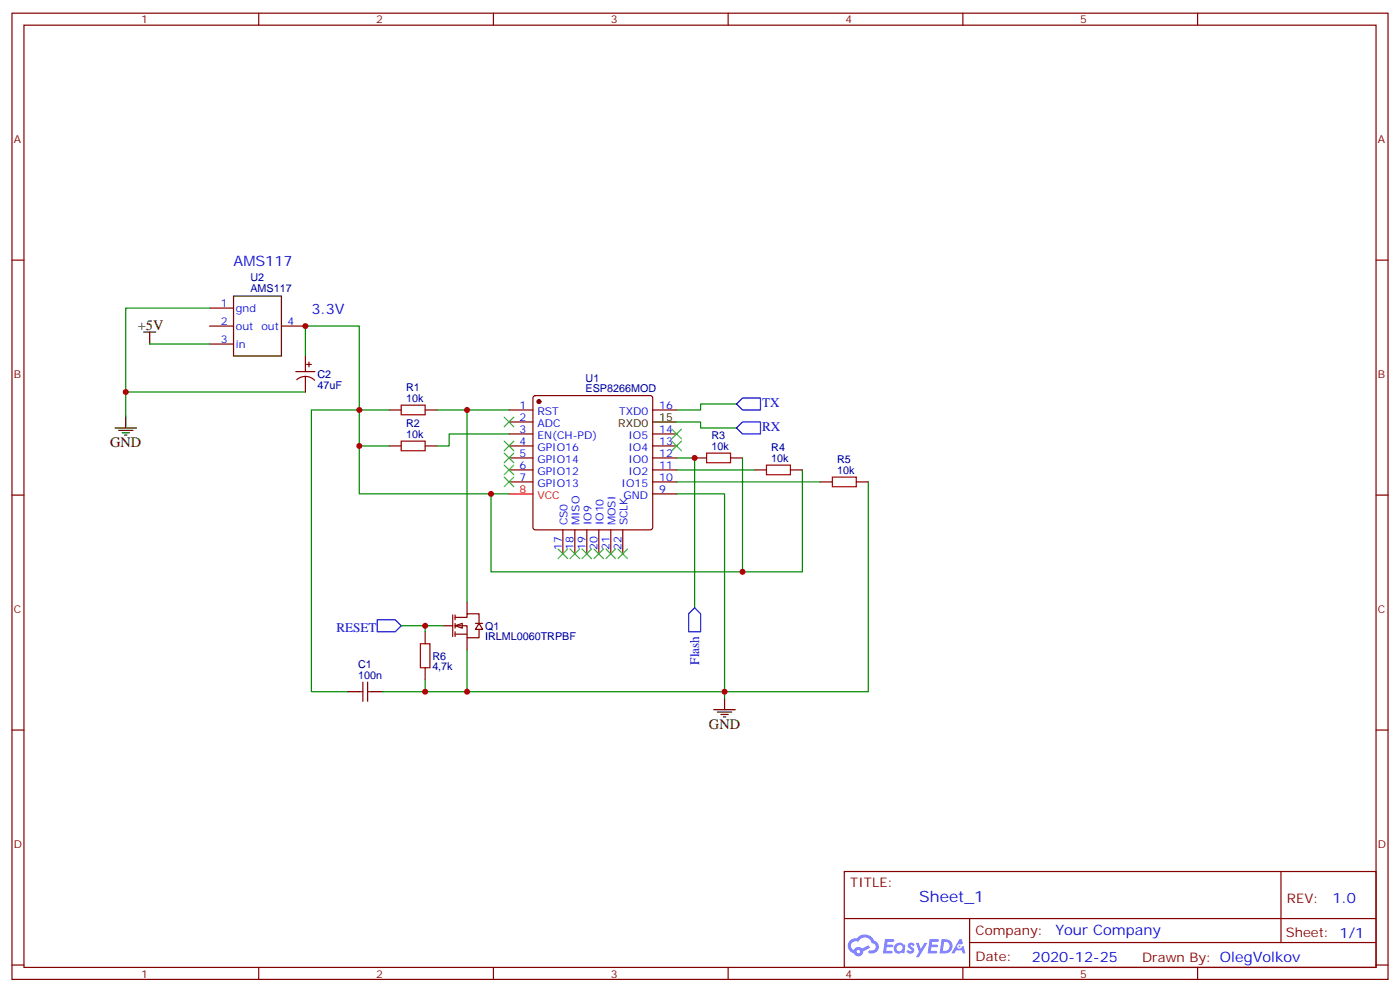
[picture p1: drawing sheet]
<svg xmlns="http://www.w3.org/2000/svg" width="412mm" height="292mm" viewBox="0 0 412 292" stroke-linecap="round" stroke-linejoin="round" font-family="sans-serif">
<g fill="none" stroke="#870000" stroke-width=".35">
<path d="M3.5 3.9h405.4v284.3h-405.4zM7.1 7.4h398.2v277.3h-398.2zM76.2 3.9v3.5M145.3 3.9v3.5M214.5 3.9v3.5M283.6 3.9v3.5M352.8 3.9v3.5M3.5 76.6h3.6M405.3 76.6h3.6M3.5 145.7h3.6M405.3 145.7h3.6M3.5 214.8h3.6"/>
<path d="M405.3 214.8h3.6M248.7 256.5h156.6v28.2h-156.6zM377.3 256.5v20.9M248.7 270.3h156.5M285.6 277.4h119.6M285.6 270.3v14.1M3.5 284h3.6M76.2 284.7v3.5M145.3 284.7v3.5M214.5 284.7v3.5M283.6 284.7v3.5M352.8 284.7v3.5"/>
<path d="M405.3 284h3.6"/>
</g>
<g fill="#5487ff">
<path d="M267.7 277.6a1.22 1.22 0 0 1 1.7 .3l-.4 .6a.47 .47 0 0 0-.3-.4 .47 .47 0 0 0-.5 .2l.1 .2a1.14 1.14 0 0 1 .8 1.8 1.14 1.14 0 0 1-1.9-.1l-.2-.1 .5-.6 .7 .4a.29 .29 0 0 0 .3-.2 .29 .29 0 0 0-.2-.3 1.04 1.04 0 0 1-.6-1.8z"/>
<path d="M260.7 276.4h2.4l.3 .2-.2 .5h-1.8l-.1 .9h1.5l.3 .4-.3 .3h-1.6l-.2 1.1 1.7 .1 .2 .3-.2 .3-2.6 .1z"/>
<path d="M273.8 276.4h2.4l.3 .2-.1 .5h-1.8l-.2 .9h1.6l.3 .4-.4 .3h-1.6l-.1 1.1 1.7 .1 .2 .3-.2 .3h-2.6z"/>
<path d="M282.6 276.4h.7l.3 1.3-.6 .3a.69 .69 0 0 0-1 .2 .69 .69 0 0 0 .4 1 .69 .69 0 0 0 .9-.6l.5-.3 .6 2.2h-.8l-.2-.8h-1.8l-.5 .8h-.8z"/>
<path d="M269.8 277.5h.8l.6 1.8 1.1-1.8h.9l-2.6 4.2h-.8l.9-1.6z"/>
<path d="M277.4 276.4l-.6 4.2h1.3a2.11 2.11 0 0 0 2.5-2.2 2.11 2.11 0 0 0-2.5-2zM278.1 277.1a1.39 1.39 0 0 1 1.7 1.5 1.39 1.39 0 0 1-1.8 1.2h-.3z"/>
<path d="M263.7 278a1.54 1.54 0 0 0-.1 2.2 1.54 1.54 0 0 0 2.2 .1l.6 .3 .3-2.3-.2-.3h-.4a1.49 1.49 0 0 0-2.4 0zM264 279a.94 .94 0 0 1 1.8 0 .94 .94 0 0 1-1.8 0z"/>
<path d="M250.4 276.8a2.18 2.18 0 0 0 1.1 3.7 1.44 1.44 0 0 0 1.6 .9 1.44 1.44 0 0 0 1.2-1.5l2-1-.5-.7-1.9 1a1.47 1.47 0 0 0-2.4 .4 1.39 1.39 0 0 1-.7-1.9 1.39 1.39 0 0 1 2-.5 2.12 2.12 0 0 1 2.2-1.3 2.12 2.12 0 0 1 1.9 1.7 1.14 1.14 0 0 1 1.1 1.4 1.14 1.14 0 0 1-1.7 .7 .43 .43 0 0 0-.5 .4 .43 .43 0 0 0 .4 .5 1.98 1.98 0 0 0 2.5-1.3 1.98 1.98 0 0 0-1.2-2.5 3.1 3.1 0 0 0-5.3-.7l-.9 .1zM252.3 280.1a.55 .55 0 0 1 1.1 0 .55 .55 0 0 1-1.1 0z"/>
<circle cx="282.6" cy="278.5" r=".26"/>
</g>
<circle cx="158.7" cy="118.2" r=".53" fill="#870000" stroke="#870000" stroke-width=".35"/>
<g fill="none" stroke="#870000" stroke-width=".35">
<path d="M157.2 116.6l.5-.2h33.9l.5 .2 .2 .5v38.1l-.3 .5-.4 .2h-33.9l-.5-.2-.2-.5v-38.1zM114.7 120.6h3.5M114.7 131.2h3.5M125.2 120.6h3.6M125.2 131.2h3.6M149.9 120.6h7.1M149.9 124.2h7.1M149.9 127.7h7.1M149.9 131.2h7.1M149.9 134.8h7.1M149.9 138.3h7.1M192.3 120.6h7"/>
<path d="M192.3 127.7h7M192.3 131.2h7M192.3 134.8h7M192.3 138.3h7M204.6 134.8h3.5M215.2 134.8h3.5M149.9 141.8h7.1M165.8 155.9v7.1M169.3 155.9v7.1M172.9 155.9v7.1M176.4 155.9v7.1M179.9 155.9v7.1"/>
<path d="M183.4 155.9v7.1M192.3 141.8h7M192.3 145.3h7"/>
</g>
<path d="M149.9 145.3h7.1" fill="none" stroke="#f00" stroke-width=".35"/>
<path d="M192.3 124.2h7M210.3 208.8h6.3M211.3 209.5h4.2M212.4 210.3h2.1M213.1 211h.7M213.4 205.3v3.5" fill="none" stroke="#000" stroke-width=".35"/>
<path d="M90 104.8v-8.8h15.8v49.3h44.1M217 118.9h-10.6v1.7h-7.1M105.8 120.6h8.9M105.8 131.2h8.9M128.8 120.6h21.1M149.9 127.7h-17.6v3.5h-3.5M199.3 124.2h7.1v1.7h10.6M199.3 134.8h5.3v44.1M218.7 134.8v33.5h-74.1v-23M199.3 145.3h14.1v60" fill="none" stroke="#008700" stroke-width=".35"/>
<path d="M118.2 119.2h7v2.9h-7zM118.2 129.8h7v2.8h-7zM208.1 133.3h7.1v2.9h-7.1z" fill="none" stroke="#a10000" stroke-width=".35"/>
<path d="M217 118.9l1.7-1.8h5.3v3.5h-5.3zM217 125.9l1.7-1.7h5.3v3.5h-5.3zM204.6 178.9l1.8 1.7v5.3h-3.6v-5.3z" fill="none" stroke="#00f" stroke-width=".35"/>
<path d="M134.1 184.1l2.1-.7v1.5z" fill="#fff" stroke="#870000" stroke-width=".35"/>
<g fill="none" stroke="#870000" stroke-width=".35">
<path d="M61.7 90.7h7.1M61.7 96h7.1M82.9 96h7.1M61.7 101.2h7.1M87.1 109.4h5.7M87.4 111.7a3.8 3.8 0 0 1 5.3 .2M90 104.8v4.6M90 110.8v4.6M90.3 107.2h1.4M91 106.5v1.4M222.2 138.3h3.6M232.8 138.3h3.6"/>
<path d="M241.7 141.8h3.5M252.2 141.8h3.6M137.6 177.1v3.5M125.2 185.9v3.5M125.2 196.5v3.5M130.5 184.1h2.8M133.3 181v6.3M134.1 181.7h3.5v-1.1h3.5v2.8M134.1 184.1h3.5v3.6h3.5v-2.5M134.1 186.6h3.5M134.1 181v1.4M134.1 183.4v1.5"/>
<path d="M134.1 185.9v1.4M137.6 187.7v3.5M140.1 183.4h2.1M141.1 183.4l1.1 1.8h-2.1zM105.8 203.6h1.1M106.9 200.7v5.7M108.3 200.7v5.7M108.3 203.6h1.1"/>
</g>
<path d="M111.1 182.4h5.3l1.8 1.7-1.8 1.8h-5.3z" fill="none" stroke="#00f" stroke-width=".35"/>
<g fill="none" stroke="#008700" stroke-width=".35">
<path d="M61.7 90.7h-24.7v31.7M37 115.4h53M44.1 101.2h17.6M105.8 120.6h-14.1v83h10.6M137.6 120.6v56.5M199.3 138.3h22.9M236.4 138.3v30h-17.7M199.3 141.8h42.4M255.8 141.8v61.8h-118.2v-12.4M118.2 184.1h12.3M125.2 184.1v1.8M112.9 203.6h24.7"/>
<path d="M125.2 200v3.6"/>
</g>
<path d="M225.8 136.9h7v2.8h-7zM245.2 140.4h7v2.8h-7zM123.8 189.4h2.8v7.1h-2.8z" fill="none" stroke="#a10000" stroke-width=".35"/>
<g fill="none" stroke="#3c3" stroke-width=".35">
<path d="M148.5 122.8l2.8 2.8M148.5 129.8l2.8 2.8M148.5 133.3l2.8 2.9M148.5 136.9l2.8 2.8M151.3 122.8l-2.8 2.8M151.3 129.8l-2.8 2.8M151.3 133.3l-2.8 2.9M151.3 136.9l-2.8 2.8M197.9 129.8l2.8 2.8M197.9 126.3l2.8 2.8M200.7 129.8l-2.8 2.8M200.7 126.3l-2.8 2.8"/>
<path d="M148.5 140.4l2.8 2.8M151.3 140.4l-2.8 2.8M164.4 161.6l2.8 2.8M167.2 161.6l-2.8 2.8M167.9 161.6l2.8 2.8M170.7 161.6l-2.8 2.8M171.4 161.6l2.9 2.8M174.3 161.6l-2.9 2.8M175 161.6l2.8 2.8M177.8 161.6l-2.8 2.8M178.5 161.6l2.8 2.8M181.3 161.6l-2.8 2.8"/>
<path d="M182 161.6l2.9 2.8M184.9 161.6l-2.9 2.8"/>
</g>
<path d="M42.3 97.7h3.6M44.1 97.7v3.5M68.8 87.1h14.1v17.7h-14.1zM33.9 125.9h6.3M34.9 126.6h4.3M36 127.4h2.1M36.7 128.1h.7M37 122.4v3.5M102.3 203.6h3.5M109.4 203.6h3.5" fill="none" stroke="#000" stroke-width=".35"/>
<g fill="#c00">
<circle cx="105.8" cy="120.6" r=".88"/>
<circle cx="105.8" cy="131.2" r=".88"/>
<circle cx="144.6" cy="145.3" r=".88"/>
<circle cx="204.6" cy="134.8" r=".88"/>
<circle cx="137.6" cy="120.6" r=".88"/>
<circle cx="213.4" cy="203.6" r=".88"/>
<circle cx="218.7" cy="168.3" r=".88"/>
<circle cx="137.6" cy="203.6" r=".88"/>
<circle cx="90" cy="96" r=".88"/>
<circle cx="37" cy="115.4" r=".88"/>
<circle cx="125.2" cy="184.1" r=".88"/>
<circle cx="125.2" cy="203.6" r=".88"/>
</g>
<text font-size="4.6" fill="#00f" x="270.8" y="265.5">Sheet_1</text>
<g font-size="4.2" fill="#00f">
<text x="68.8" y="78.3">AMS117</text>
<text x="91.7" y="92.4">3.3V</text>
<text x="392.5" y="265.7">1.0</text>
<text x="310.9" y="275.3">Your Company</text>
<text x="304" y="283.1">2020-12-25</text>
</g>
<g font-size="4.2">
<text x="40.6" y="97">+5V</text>
<text x="32.5" y="131.6">GND</text>
<text x="208.8" y="214.5">GND</text>
</g>
<g font-size="3.9" fill="#00f">
<text x="224.5" y="119.7">TX</text>
<text x="224.5" y="126.8">RX</text>
<text x="99.1" y="185.9">RESET</text>
<text x="205.9" y="195.6" transform="rotate(-90 205.9 195.6)">Flash</text>
</g>
<g font-size="3.9" fill="#800">
<text x="250.5" y="261.1">TITLE:</text>
<text x="379.1" y="265.7">REV:</text>
<text x="287.4" y="275.3">Company:</text>
<text x="378.7" y="275.9">Sheet: 1/1</text>
<text x="287.4" y="282.9">Date:</text>
<text x="336.4" y="283">Draw</text>
<text x="346.6" y="283">n By: OlegVolkov</text>
</g>
<g font-size="3.2" fill="#800">
<text x="41.6" y="6.9">1</text>
<text x="110.8" y="6.9">2</text>
<text x="179.9" y="6.9">3</text>
<text x="249.1" y="6.9">4</text>
<text x="318.2" y="6.9">5</text>
<text x="4.1" y="42">A</text>
<text x="405.9" y="42">A</text>
<text x="4.1" y="111.1">B</text>
<text x="405.9" y="111.1">B</text>
<text x="4.1" y="180.3">C</text>
<text x="405.9" y="180.3">C</text>
<text x="4.1" y="249.4">D</text>
<text x="405.9" y="249.4">D</text>
<text x="41.6" y="287.7">1</text>
<text x="110.8" y="287.7">2</text>
<text x="179.9" y="287.7">3</text>
<text x="249.1" y="287.7">4</text>
<text x="318.2" y="287.7">5</text>
</g>
<g font-size="3.2" fill="#000080">
<text x="73.7" y="82.7">U2</text>
<text x="73.7" y="85.9">AMS117</text>
<text x="93.5" y="111.2">C2</text>
<text x="172.5" y="112.4">U1</text>
<text x="93.5" y="114.4">47uF</text>
<text x="119.6" y="118.2">10k</text>
<text x="119.6" y="115.1">R1</text>
<text x="172.5" y="115.4">ESP8266MOD</text>
<text x="119.6" y="125.6">R2</text>
<text x="119.6" y="128.8">10k</text>
<text x="209.6" y="129.2">R3</text>
<text x="209.6" y="132.3">10k</text>
<text x="227.2" y="135.8">10k</text>
<text x="227.2" y="132.7">R4</text>
<text x="246.6" y="136.2">R5</text>
<text x="246.6" y="139.3">10k</text>
<text x="142.9" y="185.3">Q1</text>
<text x="142.9" y="188.5">IRLML0060TRPBF</text>
<text x="105.5" y="196.4">C1</text>
<text x="127.4" y="197.3">4,7k</text>
<text x="127.4" y="194.1">R6</text>
<text x="105.5" y="199.7">100n</text>
</g>
<g font-size="3.2" fill="#00f">
<text x="65" y="90.3">1</text>
<text x="65" y="95.6">2</text>
<text x="69.5" y="91.7">gnd</text>
<text x="84.7" y="95.6">4</text>
<text x="65" y="100.9">3</text>
<text x="69.5" y="97">out out</text>
<text x="69.5" y="102.3">in</text>
<text x="153" y="120.3">1</text>
<text x="153" y="123.8">2</text>
<text x="158.3" y="122.1">RST</text>
<text x="158.3" y="125.6">ADC</text>
<text x="182.4" y="122.1">TXD0</text>
<text x="194.2" y="120.3">16</text>
<text x="153" y="127.4">3</text>
<text x="153" y="130.9">4</text>
<text x="158.3" y="129.1">EN(CH-PD)</text>
<text x="185.1" y="129.1">IO5</text>
<text x="194.2" y="130.9">13</text>
<text x="194.2" y="127.4">14</text>
<text x="153" y="134.4">5</text>
<text x="153" y="137.9">6</text>
<text x="158.3" y="132.6">GPIO16</text>
<text x="158.3" y="136.2">GPIO14</text>
<text x="185.1" y="136.2">IO0</text>
<text x="185.1" y="132.6">IO4</text>
<text x="194.2" y="137.9">11</text>
<text x="194.2" y="134.4">12</text>
<text x="153" y="141.5">7</text>
<text x="158.3" y="139.7">GPIO12</text>
<text x="158.3" y="143.2">GPIO13</text>
<text x="183.1" y="143.2">IO15</text>
<text x="185.1" y="139.7">IO2</text>
<text x="194.2" y="141.5">10</text>
<text x="183.7" y="146.8">GND</text>
<text x="194.2" y="145">9</text>
<text x="167.2" y="154.6" transform="rotate(-90 167.2 154.6)">CS0</text>
<text x="170.7" y="154.6" transform="rotate(-90 170.7 154.6)">MISO</text>
<text x="174.3" y="154.6" transform="rotate(-90 174.3 154.6)">IO9</text>
<text x="177.8" y="154.6" transform="rotate(-90 177.8 154.6)">IO10</text>
<text x="181.3" y="154.6" transform="rotate(-90 181.3 154.6)">MOSI</text>
<text x="184.9" y="154.6" transform="rotate(-90 184.9 154.6)">SCLK</text>
<text x="165.5" y="161.9" transform="rotate(-90 165.5 161.9)">17</text>
<text x="169" y="161.9" transform="rotate(-90 169 161.9)">18</text>
<text x="172.5" y="161.9" transform="rotate(-90 172.5 161.9)">19</text>
<text x="176" y="161.9" transform="rotate(-90 176 161.9)">20</text>
<text x="179.6" y="161.9" transform="rotate(-90 179.6 161.9)">21</text>
<text x="183.1" y="161.9" transform="rotate(-90 183.1 161.9)">22</text>
</g>
<g font-size="3.2">
<text x="182.1" y="125.6">RXD0</text>
<text x="194.2" y="123.8">15</text>
</g>
<g font-size="3.2" fill="#f00">
<text x="153" y="145">8</text>
<text x="158.3" y="146.8">VCC</text>
</g>
</svg>
